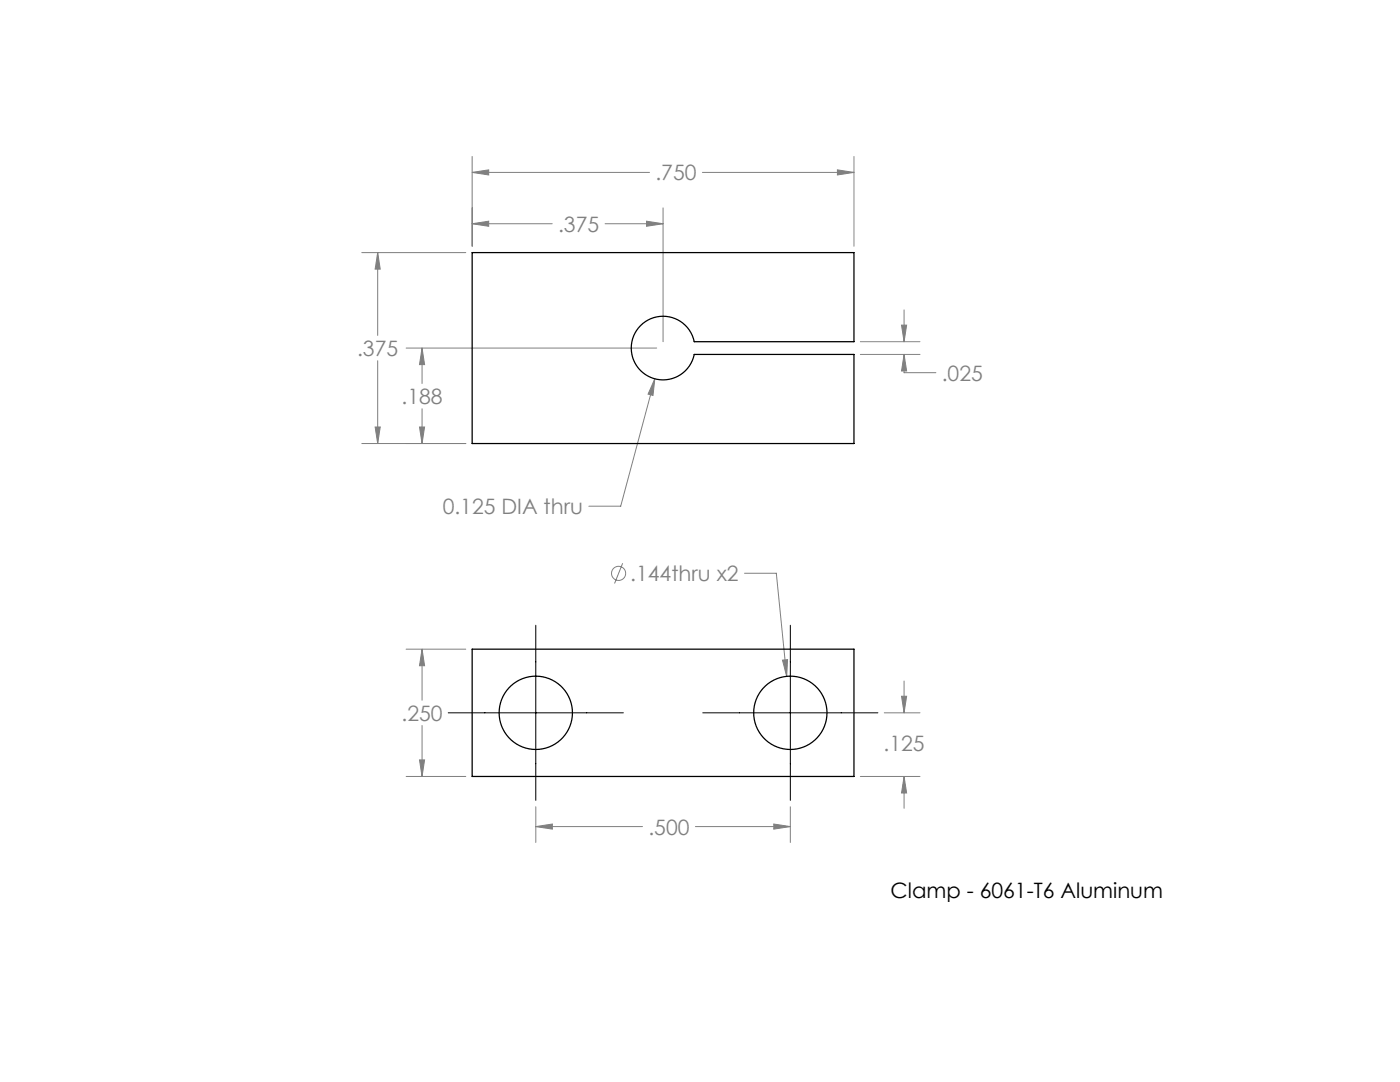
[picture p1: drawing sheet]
<svg xmlns="http://www.w3.org/2000/svg" width="279mm" height="216mm" viewBox="0 0 279 216" stroke-linecap="round" stroke-linejoin="round" font-family="sans-serif">
<g fill="none" stroke="#808080" stroke-width=".2">
<path d="M94.2 34.4l3.3-.5v1zM94.2 31.2v17.9M94.2 34.4h35.4M140.2 34.4h30.2M167.1 33.9l3.3 .5-3.3 .5zM170.4 31.2v17.9M72.2 50.4h20.8M75.4 50.4l.5 3.3h-1zM75.4 50.4v16.5M94.2 44.6l3.3-.5v1.1zM94.2 44.6h16M120.8 44.6h11.5"/>
<path d="M129 44.1l3.3 .5-3.3 .6zM132.3 41.5v26.7M75.4 72v16.5M81.1 69.5h50M84.2 69.5l.5 3.3h-1zM84.2 69.5v7M130.7 75.6l-.4 3.3-1-.3zM130.7 75.6l-6.8 25.4h-6.4M171.7 70.7h11.9M171.7 68.2h11.9M179.9 64.9h1l-.5 3.3zM180.4 70.7l.5 3.3h-1z"/>
<path d="M180.4 70.7v3.7h6.4M180.4 61.8v6.4M72.2 88.5h20.8M74.9 85.2h1l-.5 3.3zM83.7 85.2h1l-.5 3.3zM84.2 81.6v6.9M124.3 112.4l-1.7 4M148.6 114.4h6.3l2.1 20.6M81.1 129.5h11.9M84.2 129.5l.5 3.3h-1zM84.2 129.5v10.2M156.2 131.7l1-.1-.2 3.4z"/>
<path d="M179.9 138.9h1l-.5 3.3zM180.4 135.9v6.3M81.1 154.9h11.9M83.7 151.6h1l-.5 3.3zM84.2 144.8v10.1M171.7 154.9h11.9M176.5 142.2h7.1M180.4 154.9l.5 3.3h-1zM180.4 154.9v6.4M106.9 164.9l3.3-.5v1zM106.9 161v7.1M106.9 164.9h21.3"/>
<path d="M138.8 164.9h18.9M154.4 164.4l3.3 .5-3.3 .5zM157.7 161v7.1"/>
<circle cx="123.5" cy="114.4" r="1.41"/>
</g>
<path d="M106.9 124.8v34.9M157.7 124.8v34.9M89.5 142.2h34.9M140.3 142.2h34.9" fill="none" stroke="#000" stroke-width=".2"/>
<path d="M94.2 34.4l3.3-.5v1zM167.1 33.9l3.3 .5-3.3 .5zM74.9 85.2h1l-.5 3.3zM75.4 50.4l.5 3.3h-1zM180.4 70.7l.5 3.3h-1zM179.9 64.9h1l-.5 3.3zM130.7 75.6l-1.4 3 1 .3zM84.2 69.5l.5 3.3h-1zM83.7 85.2h1l-.5 3.3zM129 44.1l3.3 .5-3.3 .6zM94.2 44.6l3.3-.5v1.1zM106.9 164.9l3.3-.5v1zM154.4 164.4l3.3 .5-3.3 .5zM83.7 151.6h1l-.5 3.3zM84.2 129.5l.5 3.3h-1zM180.4 154.9l.5 3.3h-1zM179.9 138.9h1l-.5 3.3zM156.2 131.7l.8 3.3 .2-3.4z" fill="#808080"/>
<g fill="none" stroke="#000" stroke-width=".25">
<path d="M94.2 50.4h76.2v17.8h-31.9a6.3 6.3 0 0 0-9.7-4 6.3 6.3 0 0 0 0 10.5 6.3 6.3 0 0 0 9.7-4h31.9v17.8h-76.2zM94.2 129.5h76.2v25.4h-76.2z"/>
<circle cx="106.9" cy="142.2" r="7.3"/>
<circle cx="157.7" cy="142.2" r="7.3"/>
</g>
<g font-size="4.2" fill="#808080">
<text x="130.8" y="36">.750</text>
<text x="111.4" y="46.3">.375</text>
<text x="71.3" y="71.1">.375</text>
<text x="188" y="76">.025</text>
<text x="80.1" y="80.7">.188</text>
<text x="88.3" y="102.6">0.125 DIA thru</text>
<text x="125.8" y="116">.144thru x2</text>
<text x="80.1" y="143.8">.250</text>
<text x="176.3" y="149.9">.125</text>
<text x="129.4" y="166.5">.500</text>
</g>
<text font-size="4.2" x="177.7" y="179.2">Clamp - 6061-T6 Aluminum</text>
</svg>
